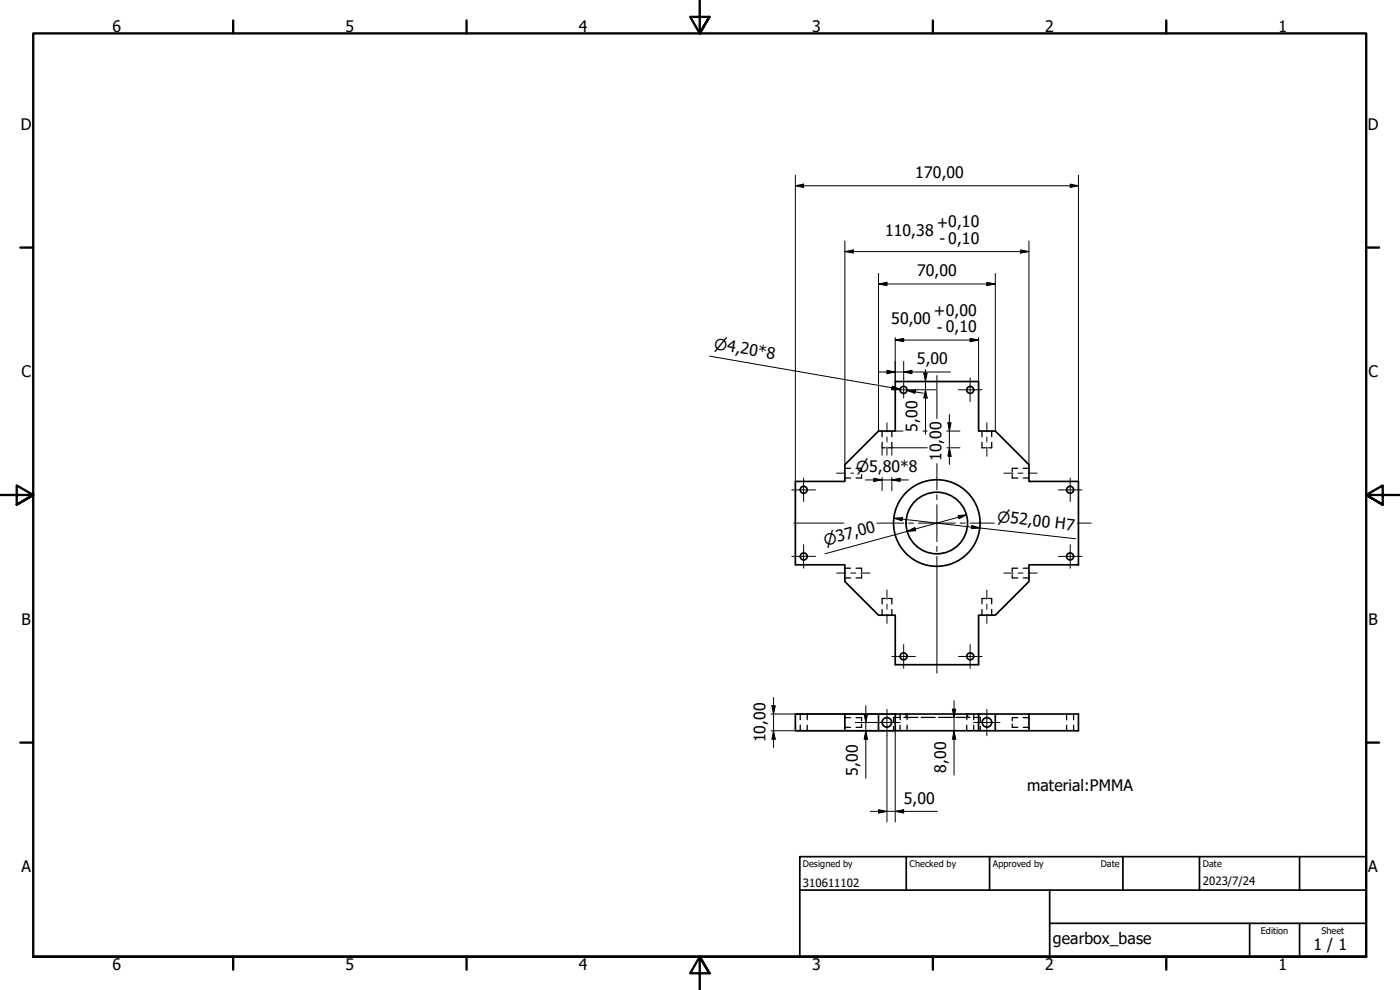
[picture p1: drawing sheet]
<svg xmlns="http://www.w3.org/2000/svg" width="420mm" height="297mm" viewBox="0 0 420 297" stroke-linecap="round" stroke-linejoin="round" font-family="sans-serif">
<!-- layer: Hidden (ISO) -->
<g fill="none" stroke="#000" stroke-width=".38">
<path d="M264.7 129.3v1.7M264.7 132.7v1.7h1M267.7 129.3v1.7M267.7 132.7v1.7h-1.1M294.7 129.3v1.7M294.7 132.7v1.7h1M297.6 129.3v1.7M297.6 132.7v1.7h-.9M253.6 143.4h1.7M253.6 140.5h1.7M256.9 140.5h1.7v1M258.6 142.4v1h-1.7"/>
<path d="M303.8 142.4v1h1.6M305.4 140.5h-1.6v1M307.1 143.4h1.7M307.1 140.5h1.7M253.6 170.5h1.7M253.6 173.4h1.7M256.9 170.5h1.7v1M258.6 172.5v.9h-1.7M265.7 179.6h-1v1.6M266.6 179.6h1.1v1.6M295.7 179.6h-1v1.6M296.7 179.6h.9v1.6"/>
<path d="M303.8 172.5v.9h1.6M305.4 170.5h-1.6v1M307.1 170.5h1.7M307.1 173.4h1.7M264.7 182.9v1.7M267.7 182.9v1.7M294.7 182.9v1.7M297.6 182.9v1.7M240.2 214.2v1.7M240.2 217.6v1.7M242.3 214.2v1.7M242.3 217.6v1.7"/>
<path d="M253.6 218.2h1.7M253.6 215.3h1.7M256.9 215.3h1.7v1M258.6 217.2v1h-1.7M268.2 217.9v1.4M270.1 214.2v1.7M270.1 217.6v1.7M270.3 215.3h-2.1v1.3M271.3 215.3h4.2M271.9 214.2v.4M271.9 214.9v.4M272.2 214.2v1.7"/>
<path d="M272.2 217.6v1.7M276.5 215.3h4.2M281.7 215.3h4.2M286.9 215.3h4.2M290.1 214.2v1.7M290.1 217.6v1.7M290.4 214.2v.4M290.4 214.9v.4M292.1 215.3h2.1v1.3M292.2 214.2v1.7M292.2 217.6v1.7M294.2 217.9v1.4"/>
<path d="M303.8 217.2v1h1.6M305.4 215.3h-1.6v1M307.1 218.2h1.7M307.1 215.3h1.7M320.1 214.2v1.7M320.1 217.6v1.7M322.2 214.2v1.7M322.2 217.6v1.7"/>
</g>
<!-- layer: Visible (ISO) -->
<g fill="none" stroke="#000" stroke-width=".51">
<path d="M238.7 144.4h14.9v-5l10.1-10.1h5v-14.8h25v14.8h5l10.1 10.1v5h14.9v25.1h-14.9v5l-10.1 10.1h-5v14.8h-25v-14.8h-5l-10.1-10.1v-5h-14.9zM253.6 214.2h-14.9v5.1h14.9v-5.1h10.1M253.6 219.3h10.1M268.7 214.2h25v5.1h-25zM268.7 214.2h-5v5.1h5M293.7 214.2h5M298.7 219.3h10.1v-5.1h14.9v5.1h-14.9M308.8 214.2h-10.1v5.1h-5"/>
<circle cx="271.2" cy="117" r="1.05"/>
<circle cx="291.2" cy="117" r="1.05"/>
<circle cx="241.2" cy="147" r="1.05"/>
<circle cx="281.1" cy="156.9" r="13"/>
<circle cx="281.1" cy="156.9" r="9.2"/>
<circle cx="321.2" cy="147" r="1.05"/>
<circle cx="241.2" cy="167" r="1.05"/>
<circle cx="321.2" cy="167" r="1.05"/>
<circle cx="271.2" cy="196.9" r="1.05"/>
<circle cx="291.2" cy="196.9" r="1.05"/>
<circle cx="266.2" cy="216.7" r="1.43"/>
<circle cx="296.2" cy="216.7" r="1.43"/>
</g>
<!-- layer: Border (ISO) -->
<g fill="none" stroke="#000" stroke-width=".7">
<path d="M70 6.1v3.9M140 6.1v3.9M210 0v10l-2.9-4.9h5.8l-2.9 4.9 2.9-4.9M280 6.1v3.9M350 6.1v3.9M6.1 74.3h3.9M410 74.3h3.9M0 148.5h10l-5-2.8v5.7l5-2.9-5 2.9M420 148.5h-10l5-2.8v5.7l-5-2.9 5 2.9M6.1 222.8h3.9M410 222.8h3.9M10 287.1v-277.1h400v277.1h-400h400"/>
<path d="M70 287.1v3.8M140 287.1v3.8M212.9 292l-2.9-4.9 2.9 4.9h-5.8l2.9-4.9v9.9M280 287.1v3.8M350 287.1v3.8"/>
</g>
<!-- layer: Title (ISO) -->
<path d="M240 257h170v30.1h-170zM272 257v10.1M297 257v10.1M337 257v10.1M360 257v10.1M390 257v10.1M240 267.1h170M315 277h95M315 267.1v20M375 277v10.1M390 277v10.1" fill="none" stroke="#000" stroke-width=".51"/>
<!-- layer: Dimension (ISO) -->
<g fill="none" stroke="#000" stroke-width=".3">
<path d="M238.7 55.7l2.5-.5v1zM238.7 55.7h85M238.7 52.6v91.8M321.2 55.2l2.5 .5-2.5 .5zM323.7 52.6v91.8M253.6 75.5l2.5-.5v.9zM253.6 75.5h55.2M253.6 72.3v67.1M306.3 75l2.5 .5-2.5 .4zM308.8 72.3v67.1M263.7 85.2l2.5-.5v1zM263.7 85.2h35"/>
<path d="M263.7 82v47.3M296.2 84.7l2.5 .5-2.5 .5zM298.7 82v47.3M213 106.9l57.1 9.9-2.4-.4M263.7 111.6h21.5M266.2 111.1l2.5 .5-2.5 .5zM267.8 115.9l2.3 .9h-2.5zM268.7 102l2.5-.5v1zM268.7 102h25M268.7 101.3v13.2M271.2 111.6l2.5-.5v1zM271.2 108.4v5"/>
<path d="M272.2 117.1h2.6l-.2 .9zM272.2 117.1l4.9 .9M274.7 117h6.2M277.2 111.9h1.1l-.6 2.6zM277.7 117l.6 2.4h-1.1zM277.7 110.9v19.4M291.1 101.5l2.6 .5-2.6 .5zM293.7 101.3v13.2M264.7 134.4v2.2M268.7 129.3h2.3M277 129.3h1.3M278.3 134.4h-10.6v2.2"/>
<path d="M284.2 129.3h3.9M284.2 134.4h3.9M284.5 126.9h.9l-.5 2.4zM284.9 134.4l.5 2.5h-.9zM284.9 124.4v15M259.7 144h12.9M262.3 143.5l2.4 .5-2.4 .4zM264.7 143.2v4M267.7 144l2.4-.5v.9zM267.7 143.2v4M268.3 155.5l2.5-.2-.1 1zM268.3 155.5l54.5 6.2"/>
<path d="M272.3 159.4l2.2-1.1 .3 .9zM287.5 154.7l2.6-.2-2.3 1.1zM290.1 154.5l-42.5 11.7M291.7 157.7l2.4 .7-2.6 .2zM231.4 219.3h34.7M231.4 214.2h34.7M231.6 211.8h1.1l-.5 2.4zM232.2 219.3l.5 2.5h-1.1zM232.2 209.3v15M256.7 216.8h5.6M259.3 214.2h1l-.5 2.6zM259.8 219.3l.5 2.5h-1z"/>
<path d="M259.8 211.8v21.7M266.3 219.3h2.4v27.3M266.3 214.2h2.4M285.8 212.8h1l-.5 2.5zM286.3 219.3l.5 2.5h-1zM286.3 210.2v22.4M266.2 220.7v25.9M261.2 243.4h20.1M263.7 242.9l2.5 .5-2.5 .6zM268.7 243.4l2.5-.5v1.1z"/>
</g>
<g fill="#000">
<path d="M238.7 55.7l2.5-.5v1z" fill-rule="evenodd"/>
<path d="M321.2 55.2l2.5 .5-2.5 .5z" fill-rule="evenodd"/>
<path d="M253.6 75.5l2.5-.5v.9z" fill-rule="evenodd"/>
<path d="M306.3 75l2.5 .5-2.5 .4z" fill-rule="evenodd"/>
<path d="M263.7 85.2l2.5-.5v1z" fill-rule="evenodd"/>
<path d="M296.2 84.7l2.5 .5-2.5 .5z" fill-rule="evenodd"/>
<path d="M266.2 111.1l2.5 .5-2.5 .5z" fill-rule="evenodd"/>
<path d="M267.8 115.9l2.3 .9h-2.5z" fill-rule="evenodd"/>
<path d="M268.7 102l2.5-.5v1z" fill-rule="evenodd"/>
<path d="M271.2 111.6l2.5-.5v1z" fill-rule="evenodd"/>
<path d="M272.2 117.1h2.6l-.2 .9z" fill-rule="evenodd"/>
<path d="M277.2 111.9h1.1l-.6 2.6z" fill-rule="evenodd"/>
<path d="M277.7 117l.6 2.4h-1.1z" fill-rule="evenodd"/>
<path d="M291.1 101.5l2.6 .5-2.6 .5z" fill-rule="evenodd"/>
<path d="M284.5 126.9h.9l-.5 2.4z" fill-rule="evenodd"/>
<path d="M284.9 134.4l.5 2.5h-.9z" fill-rule="evenodd"/>
<path d="M262.3 143.5l2.4 .5-2.4 .4z" fill-rule="evenodd"/>
<path d="M267.7 144l2.4-.5v.9z" fill-rule="evenodd"/>
<path d="M268.3 155.5l2.5-.2-.1 1z" fill-rule="evenodd"/>
<path d="M272.3 159.4l2.2-1.1 .3 .9z" fill-rule="evenodd"/>
<path d="M287.5 154.7l2.6-.2-2.3 1.1z" fill-rule="evenodd"/>
<path d="M291.7 157.7l2.4 .7-2.6 .2z" fill-rule="evenodd"/>
<path d="M231.6 211.8h1.1l-.5 2.4z" fill-rule="evenodd"/>
<path d="M259.3 214.2h1l-.5 2.6z" fill-rule="evenodd"/>
<path d="M285.8 212.8h1l-.5 2.5z" fill-rule="evenodd"/>
<path d="M232.2 219.3l.5 2.5h-1.1z" fill-rule="evenodd"/>
<path d="M259.8 219.3l.5 2.5h-1z" fill-rule="evenodd"/>
<path d="M286.3 219.3l.5 2.5h-1z" fill-rule="evenodd"/>
<path d="M263.7 242.9l2.5 .5-2.5 .6z" fill-rule="evenodd"/>
<path d="M268.7 243.4l2.5-.5v1.1z" fill-rule="evenodd"/>
</g>
<!-- layer: Center Mark (ISO) -->
<g fill="none" stroke="#000" stroke-width=".3">
<path d="M267.7 117h7M271.2 113.4v6M281.2 112.7v12.9M287.7 117h7M291.1 113.4v7.1M281.2 139.1v7.9M237.6 147h7.1M238.2 157h15M241.2 143.4v7.1M263.1 157h8.1M272.7 157h1.5M275.7 157h11"/>
<path d="M281.2 148.4v1.6M281.2 151.4v11.1M288.2 157h1.5M291.1 157h7.3M317.6 147h7.1M321.2 143.4v7.1M323.3 157h4.2M237.6 166.9h7.1M241.2 163.4v7.1M281.2 163.9v1.6M281.2 166.9v35.1M317.6 166.9h7.1"/>
<path d="M321.2 163.4v7.1M267.7 197h7M271.2 193.4v7.1M287.7 197h7M291.1 193.4v7.1M262.3 216.8h7.8M266.2 212.8v7.9M292.2 216.8h7.9M296.2 212.8v7.9"/>
</g>
<!-- layer: Centerline (ISO) -->
<g fill="none" stroke="#000" stroke-width=".3">
<path d="M266.2 126.9v2.7M266.2 131.1v1.5M266.2 134.1v2.5M296.2 126.9v2.7M296.2 131.1v1.5M296.2 134.1v2.8M251.1 142h2.7M255.3 142h.9M301.2 142h2.8M305.5 142h1.5M308.5 142h2.8M251.1 171.9h2.7"/>
<path d="M255.3 171.9h1.6M258.3 171.9h2.8M266.2 177v2.8M296.2 177v2.8M301.2 171.9h2.8M305.5 171.9h1.5M308.5 171.9h2.8M266.2 181.3v1.5M266.2 184.3v2.8M296.2 181.3v1.5M296.2 184.3v2.8"/>
</g>
<g font-size="4.8">
<text x="33.7" y="9.6">6</text>
<text x="103.7" y="9.6">5</text>
<text x="173.7" y="9.6">4</text>
<text x="243.7" y="9.6">3</text>
<text x="313.7" y="9.6">2</text>
<text x="383.7" y="9.6">1</text>
<text x="6.2" y="38.9">D</text>
<text x="410.5" y="38.9">D</text>
<text x="274.7" y="53.3">170,00</text>
<text x="265.6" y="70.7">110,38</text>
<text x="281.1" y="68.4">+0,10</text>
<text x="281.9" y="73.3">- 0,10</text>
<text x="275.2" y="82.8">70,00</text>
<text x="280.3" y="94.9">+0,00</text>
<text x="267.5" y="97.2">50,00</text>
<text x="281.2" y="99.8">- 0,10</text>
<text x="6.4" y="113.1">C</text>
<text x="275.1" y="109.2">5,00</text>
<text x="410.7" y="113.1">C</text>
<text x="275.3" y="129.5" transform="rotate(-90 275.3 129.5)">5,00</text>
<text x="282.6" y="138.4" transform="rotate(-90 282.6 138.4)">10,00</text>
<text x="6.4" y="187.4">B</text>
<text x="410.7" y="187.4">B</text>
<text x="229.7" y="222.7" transform="rotate(-90 229.7 222.7)">10,00</text>
<text x="257.4" y="232.8" transform="rotate(-90 257.4 232.8)">5,00</text>
<text x="283.9" y="231.8" transform="rotate(-90 283.9 231.8)">8,00</text>
<text x="308.2" y="237.3">material:PMMA</text>
<text x="271.2" y="241.1">5,00</text>
<text x="6.4" y="261.7">A</text>
<text x="410.7" y="261.7">A</text>
<text x="316" y="283.4">gearbox_base</text>
<text x="394.2" y="285">1 / 1</text>
<text x="33.7" y="290.9">6</text>
<text x="103.7" y="290.9">5</text>
<text x="173.7" y="290.9">4</text>
<text x="243.7" y="290.9">3</text>
<text x="313.7" y="290.9">2</text>
<text x="383.7" y="290.9">1</text>
</g>
<g font-size="4.6">
<text x="214.1" y="104.6" transform="rotate(10 214.1 104.6)">⌀4,20*8</text>
<text x="256.9" y="141.6">⌀5,80*8</text>
<text x="299.2" y="156.6" transform="rotate(7 299.2 156.6)">⌀52,00 H7</text>
<text x="247.7" y="163.7" transform="rotate(-15 247.7 163.7)">⌀37,00</text>
</g>
<g font-size="3.4">
<text x="241" y="266">310611102</text>
<text x="361" y="265.5">2023/7/24</text>
</g>
<g font-size="2.7">
<text x="241" y="260.1">Designed by</text>
<text x="273" y="260.1">Checked by</text>
<text x="298" y="260.1">Approved by</text>
<text x="330.3" y="260">Date</text>
<text x="361" y="260">Date</text>
<text x="378.4" y="280.1">Edition</text>
<text x="396.6" y="280.1">Sheet</text>
</g>
</svg>
